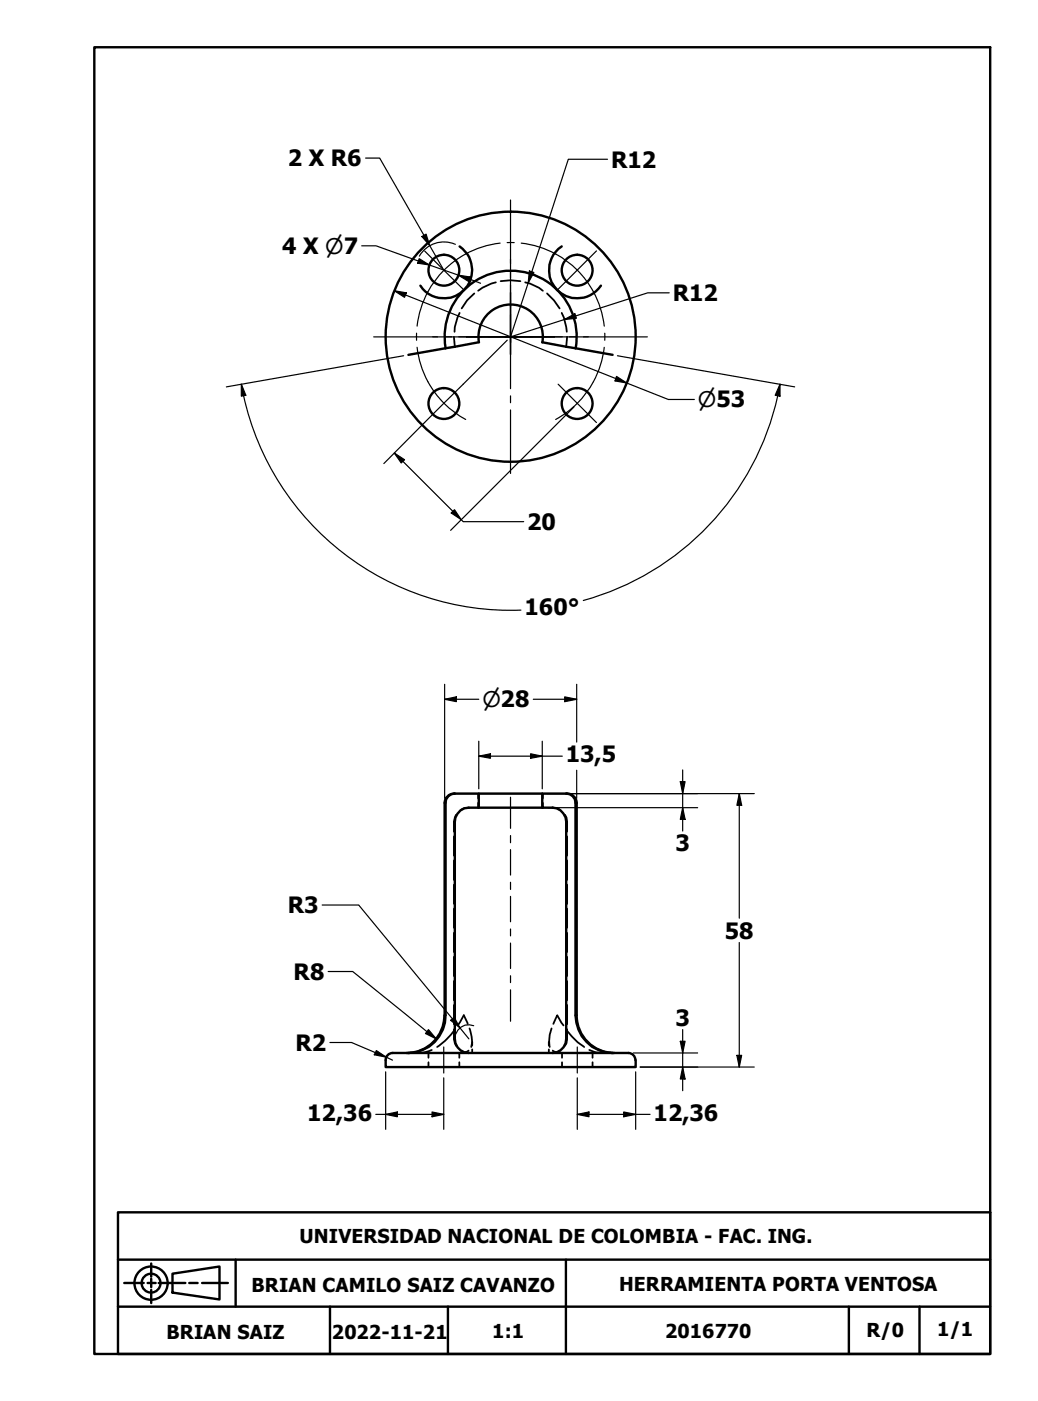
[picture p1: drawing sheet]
<svg xmlns="http://www.w3.org/2000/svg" width="220mm" height="297mm" viewBox="0 0 220 297" stroke-linecap="round" stroke-linejoin="round" font-family="sans-serif">
<!-- layer: Hidden (ISO) -->
<g fill="none" stroke="#000" stroke-width=".38">
<path d="M105.2 59.9l-1 .2-1.9 .9-.9 .6M106.2 59.6l2.1-.2 2.1 .2M111.4 59.9l1 .2 1.9 .9 .8 .6M96.3 71.4l.2 2.1M97.5 66.3l-.5 1-.5 2-.1 1M100.6 62.2l-1.5 1.5-1.2 1.7M116 62.2l1.5 1.5 1.2 1.7M119.1 66.3l.5 1 .6 3M120.3 71.4l-.2 2.1M96.3 177.3v4.1M96.7 172.8l-.4 1.4v2.1M99.3 171.2l-.9 .2-.6 .3"/>
<path d="M99.4 171.2h.1M101.4 168.3v1M101.4 170.2v1M115.1 168.3v1M115.1 170.2v1M117.2 171.2l1 .2 .5 .3M119.8 172.8l.3 .5 .2 .9v2.1M120.3 177.3v4.1M96.3 182.4v4.1M96.3 187.6v4M96.3 192.6v4.1M96.3 197.8v4.1"/>
<path d="M120.3 182.4v4.1M120.3 187.6v4M120.3 192.6v4.1M120.3 197.8v4.1M96.3 218.2v2.1l.4 1.4M96.3 202.9v4M96.3 208v4.1M96.3 213.1v4.1M96.3 218.5a13.5 13.5 0 0 1-3.6 3.5M99.2 217.1l-.8-1.8-1.3 2.1M99.6 218a7.1 7.1 0 0 1 .3 4M117 218a7 7 0 0 0-.4 4"/>
<path d="M117.3 217.1l.9-1.8 1.3 2.1M120.2 218.5a13 13 0 0 0 3.7 3.5M120.3 218.2v2.1l-.2 .9-.3 .5M120.3 202.9v4M120.3 208v4.1M120.3 213.1v4.1M90.9 223.3v1M90.9 225.2v1M91.6 222.6l-2.4 .7M97.4 223.3v1M97.4 225.2v1M97.8 222.8l.6 .3 .9 .2"/>
<path d="M99.4 222.7a2.85 2.85 0 0 1-1.9 .6M100.1 220.9v.8M100.1 222.5v.8M116.4 220.9v.8M116.4 222.5v.8M117.2 222.7l.7 .4 1.2 .2M118.7 222.8l-.5 .3-.9 .2M119.2 223.3v1M119.2 225.2v1M125 222.6l1.4 .5 1 .2M125.7 223.3v1M125.7 225.2v1"/>
</g>
<circle cx="117.2" cy="171.2" r=".19" fill="#000"/>
<!-- layer: Visible (ISO) -->
<g fill="none" stroke="#000" stroke-width=".51">
<path d="M97.5 52.2a6 6 0 0 1 .9 9.3 6 6 0 0 1-9.2-.9M119.1 52.2a6 6 0 0 0-.9 9.3 6 6 0 0 0 9.2-.9M94.5 73.8a14 14 0 0 1 13.8-16.4 14 14 0 0 1 13.8 16.4M101.5 72.6l-14.9 2.6M101.6 72.6a6.8 6.8 0 0 1 6.7-8 6.8 6.8 0 0 1 6.7 8l14.9 2.6M96.5 168.3a1.95 1.95 0 0 0-2 1.9v45.1a7.9 7.9 0 0 1-7.9 8M96.5 168.3a2.01 2.01 0 0 0-2.2 2v45M96.5 168.3h18.5M101.5 168.3v2.9M115 171.2h-15.6a2.95 2.95 0 0 0-2.9 3v46.1a2.95 2.95 0 0 0 2.9 3M120.1 168.3a1.95 1.95 0 0 1 1.9 1.9v45.1a8 8 0 0 0 7.9 8M120.1 168.3h-5.1v2.9h2.2a2.95 2.95 0 0 1 2.9 3v46.1a2.95 2.95 0 0 1-2.9 3"/>
<path d="M120.1 168.3h.2M120.3 168.3a2 2 0 0 1 2 1.9v45.1a8 8 0 0 0 8 8M94.2 215.3a8 8 0 0 1-7.9 8M81.8 224.8v1.4h53v-1.4M83.2 223.3h50.1M83.3 223.3a1.49 1.49 0 0 0-1.5 1.4M133.3 223.3a1.49 1.49 0 0 1 1.4 1.4"/>
<circle cx="94.1" cy="57.3" r="3.3"/>
<circle cx="122.4" cy="57.3" r="3.3"/>
<circle cx="108.3" cy="71.4" r="26.5"/>
<circle cx="94.1" cy="85.6" r="3.3"/>
<circle cx="122.4" cy="85.6" r="3.3"/>
</g>
<!-- layer: Border (ISO) -->
<path d="M20 10h190v277.1h-190z" fill="none" stroke="#000" stroke-width=".51"/>
<!-- layer: Title (ISO) -->
<g fill="none" stroke="#000" stroke-width=".51">
<path d="M25 257h185v30.1h-185zM25 277h185M25 267.1h185M26.4 272h4.1M31.3 272h1.7M32.1 267.9v2.8M32.1 271.1v1.8M32.1 273.5v2.8M33.7 272h5.6M36.6 270.1l9.9-1.6v7l-9.9-1.4zM40.1 272h1.8M42.9 272h5.4"/>
<path d="M50 267.1v9.9M70 277v10.1M95 277v10.1M120 267.1v20M180 277v10.1M195 277v10.1"/>
<circle cx="32" cy="272.1" r="3.5"/>
<circle cx="32" cy="272.1" r="2"/>
</g>
<!-- layer: Dimension (ISO) -->
<g fill="none" stroke="#000" stroke-width=".25">
<path d="M77.5 33.5h3l13.6 23.8M128.8 33.8h-8.3l-12.2 37.6 29.1-9.3h4.5M76.7 52.1h3.1l11.3 4.1M88.7 55.4l13.2 4.7M88.9 54.8l2.2 1.4-2.5-.4zM89.5 50.2l.9-.6 .7 2.5zM96.6 51.8a6 6 0 0 0-7.7 2.5M97.2 58.3l2.5 .4-.3 1zM112.3 57.5l.9 .3-1.2 2.2zM83.6 61.6l2.6 .5-.4 .9zM83.6 61.6l58.1 23.1h5.6M85.6 75.4l-37.6 6.6"/>
<path d="M107.6 72.1l-9.4 9.4M119.7 67.7l2.2-1.2 .3 1zM130.7 79.8l2.2 1.4-2.5-.4zM130.9 75.4l37.6 6.6M51.2 81.5l.9 2.3-.9 .2zM51.2 81.5a58 58 0 0 0 59.3 47.9M83.6 96.1l2.2 1.4-.7 .7zM83.6 96.1l14.6 14.5h12.9M90 89.6l-8.6 8.7M108.2 99.8l-12.6 12.6M121.7 86.3l-13.3 13.3M164.9 83.9a58 58 0 0 1-41.2 43.4"/>
<path d="M165.4 81.5v2.5l-1-.2zM165.4 81.5l-.5 2.4M96.4 108.1l1.4 2.1-2.1-1.4zM94.3 148.3l2.5-.5v1zM94.3 148.3h7.2M94.3 145.1v24.2M101.5 157.1v10.1M112.5 159.8l2.5 .5-2.5 .5zM113.1 148.3h9.2M115 157.1v10.1M119.8 147.8l2.5 .5-2.5 .5zM122.3 145.1v12.2"/>
<path d="M101.5 160.3l2.5-.5v1zM101.5 160.3h17.8M116 168.3h44M116.1 171.2h31.9M122.3 163.3v6M144.3 165.7h1l-.5 2.6zM144.8 171.2l.5 2.5h-1zM144.8 163.2v13M156.8 168.3l.5 2.4h-1zM156.8 168.3v26.4M68.3 191.9h7.8l23.3 28.4M156.8 199.8v26.4"/>
<path d="M69.6 206h5.2l17.7 14.3M90.9 218.3l1.6 2-2.3-1.2zM95.6 216.3l.7-.6 1.2 2.2zM100.5 217.5a2.83 2.83 0 0 0-3.9 1.8M144.8 218.3v13M70 221h4.5l8.7 3.8M79.7 236.3h14.4M79.8 222.7l2.1 1.4-2.5-.5zM81.8 236.3l2.5-.5v1zM81.8 227.3v12.1M91.6 235.8l2.5 .5-2.5 .5zM94.1 228.5v10.9"/>
<path d="M122.4 236.3l2.5-.5v1zM122.4 236.3h15.5M122.4 228.5v10.9M132.3 235.8l2.5 .5-2.5 .5zM134.3 223.3h13.7M134.8 227.3v12.1M135.8 226.2h24.2M144.3 220.8h1l-.5 2.5zM144.8 226.2l.5 2.6h-1zM156.3 223.8h1l-.5 2.4z"/>
</g>
<g fill="#000">
<path d="M88.9 54.8l2.2 1.4-2.5-.4z" fill-rule="evenodd"/>
<path d="M89.5 50.2l.9-.6 .7 2.5z" fill-rule="evenodd"/>
<path d="M97.2 58.3l2.5 .4-.3 1z" fill-rule="evenodd"/>
<path d="M112.3 57.5l.9 .3-1.2 2.2z" fill-rule="evenodd"/>
<path d="M83.6 61.6l2.6 .5-.4 .9z" fill-rule="evenodd"/>
<path d="M119.7 67.7l2.2-1.2 .3 1z" fill-rule="evenodd"/>
<path d="M51.2 81.5l.9 2.3-.9 .2z" fill-rule="evenodd"/>
<path d="M83.6 96.1l2.2 1.4-.7 .7z" fill-rule="evenodd"/>
<path d="M130.7 79.8l2.2 1.4-2.5-.4z" fill-rule="evenodd"/>
<path d="M165.4 81.5v2.5l-1-.2z" fill-rule="evenodd"/>
<path d="M96.4 108.1l1.4 2.1-2.1-1.4z" fill-rule="evenodd"/>
<path d="M94.3 148.3l2.5-.5v1z" fill-rule="evenodd"/>
<path d="M101.5 160.3l2.5-.5v1z" fill-rule="evenodd"/>
<path d="M119.8 147.8l2.5 .5-2.5 .5z" fill-rule="evenodd"/>
<path d="M112.5 159.8l2.5 .5-2.5 .5z" fill-rule="evenodd"/>
<path d="M144.3 165.7h1l-.5 2.6z" fill-rule="evenodd"/>
<path d="M144.8 171.2l.5 2.5h-1z" fill-rule="evenodd"/>
<path d="M156.8 168.3l.5 2.4h-1z" fill-rule="evenodd"/>
<path d="M90.9 218.3l1.6 2-2.3-1.2z" fill-rule="evenodd"/>
<path d="M95.6 216.3l.7-.6 1.2 2.2z" fill-rule="evenodd"/>
<path d="M79.8 222.7l2.1 1.4-2.5-.5z" fill-rule="evenodd"/>
<path d="M81.8 236.3l2.5-.5v1z" fill-rule="evenodd"/>
<path d="M91.6 235.8l2.5 .5-2.5 .5z" fill-rule="evenodd"/>
<path d="M122.4 236.3l2.5-.5v1z" fill-rule="evenodd"/>
<path d="M132.3 235.8l2.5 .5-2.5 .5z" fill-rule="evenodd"/>
<path d="M144.3 220.8h1l-.5 2.5z" fill-rule="evenodd"/>
<path d="M144.8 226.2l.5 2.6h-1z" fill-rule="evenodd"/>
<path d="M156.3 223.8h1l-.5 2.4z" fill-rule="evenodd"/>
</g>
<!-- layer: Center Mark (ISO) -->
<g fill="none" stroke="#000" stroke-width=".25">
<path d="M90 53.2l8.2 8.1M108.3 42.4v40M126.5 53.2l-8.1 8.1M79.2 71.4h58.1M98.9 71.4h18.7M103.5 71.4h4.8h-1.2M108.3 62v13.2M108.3 66.7v4.7v-1.2M108.3 72.6v-1.2v1.2M109.5 71.4h-1.2h4.7M98.2 81.5l-8.2 8.1M108.3 83.9v1.5"/>
<path d="M108.3 86.9v13.5M118.4 81.5l8.1 8.1"/>
</g>
<!-- layer: Centerline (ISO) -->
<g fill="none" stroke="#000" stroke-width=".25">
<path d="M106.1 51.5a20 20 0 0 0-17.6 17.6M107.6 51.4h1.4M110.5 51.5a20 20 0 0 1 17.6 17.7M88.3 70.6v1.5M88.5 73.6a20 20 0 0 0 10.3 15.3M128.1 73.6a20 20 0 0 1-10.3 15.3M128.3 70.6v1.5M108.3 169v6.6M108.3 177.2v1.5M108.3 180.1v5.4M108.3 187.1v1.5M108.3 190v5.4"/>
<path d="M108.3 197v1.4M108.3 199.9v5.4M108.3 206.9v1.4M108.3 209.9v6.6M94.1 222v5.5M122.4 222v5.5"/>
</g>
<g font-size="4.8">
<text x="61" y="35.2">2 X R6</text>
<text x="129.6" y="35.5">R12</text>
<text x="59.8" y="53.8">4 X ⌀7</text>
<text x="142.7" y="63.9">R12</text>
<text x="111.8" y="112.4">20</text>
<text x="111.3" y="130.5">160°</text>
<text x="120" y="161.7">13,5</text>
<text x="143.3" y="180.5">3</text>
<text x="61" y="193.6">R3</text>
<text x="153.7" y="199">58</text>
<text x="62.2" y="207.7">R8</text>
<text x="143.3" y="217.5">3</text>
<text x="62.7" y="222.8">R2</text>
<text x="65.2" y="237.6">12,36</text>
<text x="138.6" y="237.6">12,36</text>
</g>
<g font-size="4.6">
<text x="148" y="86.3">⌀53</text>
<text x="102.3" y="149.9">⌀28</text>
</g>
<g font-size="4.1">
<text x="63.5" y="263.5">UNIVERSIDAD NACIONAL DE COLOMBIA - FAC. ING.</text>
<text x="53.3" y="274">BRIAN CAMILO SAIZ CAVANZO</text>
<text x="131.3" y="273.7">HERRAMIENTA PORTA VENTOSA</text>
<text x="35.3" y="283.8">BRIAN SAIZ</text>
<text x="70.4" y="283.8">2022-11-21</text>
<text x="104.4" y="283.6">1:1</text>
<text x="141" y="283.6">2016770</text>
<text x="183.8" y="283.5">R/0</text>
<text x="198.8" y="283.3">1/1</text>
</g>
</svg>
